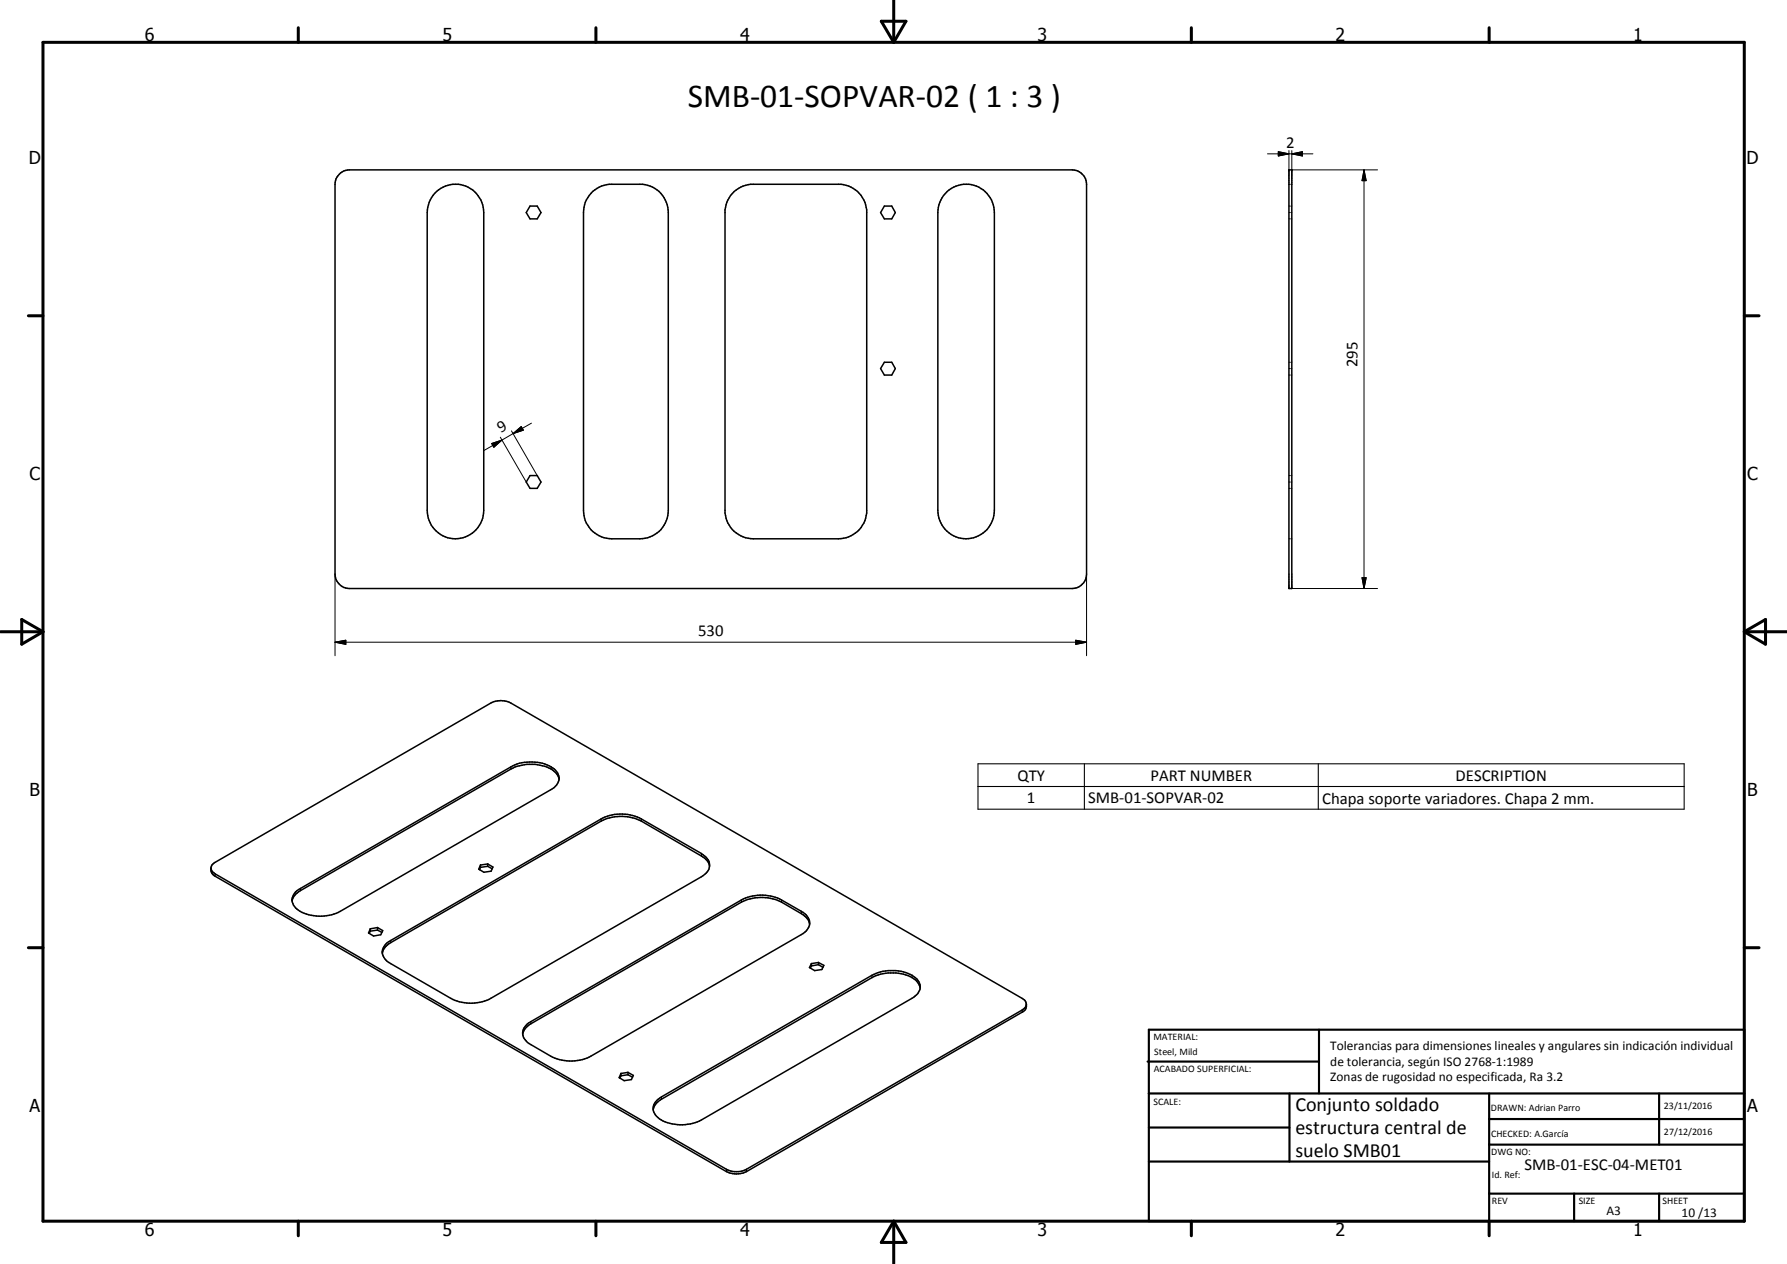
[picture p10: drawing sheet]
<svg xmlns="http://www.w3.org/2000/svg" width="420mm" height="297mm" viewBox="0 0 420 297" stroke-linecap="round" stroke-linejoin="round" font-family="sans-serif">
<g fill="none" stroke="#000" stroke-width=".35">
<path d="M303.1 39.9h.6v98.4h-.6zM79.8 40.9l1-.7 1.3-.3h170a3.4 3.4 0 0 1 3.4 3.4v91.6a3.4 3.4 0 0 1-3.4 3.4h-170a3.5 3.5 0 0 1-3.3-3.4v-91.6l.2-1.3zM102.2 45.5a6.6 6.6 0 0 1 7.3-1.8 6.6 6.6 0 0 1 4.2 6.3v69.9a6.6 6.6 0 0 1-6.6 6.7 6.6 6.6 0 0 1-6.7-6.7v-69.9l.5-2.5zM124.6 48.4h1.7l.9 1.6-.9 1.4h-1.7l-.9-1.4zM139.3 45l1.6-1 1.8-.6 8.4-.1a6.7 6.7 0 0 1 6 6.7v69.9a6.6 6.6 0 0 1-6.7 6.7h-6.6a6.6 6.6 0 0 1-6.6-6.7v-69.9a6.5 6.5 0 0 1 2.1-5zM172.6 45l2.1-1.3 1.8-.4h21.2a6.7 6.7 0 0 1 6.1 6v71.3a6.7 6.7 0 0 1-6.7 6h-20a6.7 6.7 0 0 1-6.6-6v-71.3a6.9 6.9 0 0 1 2.1-4.3zM207.9 48.4h1.8l.8 1.6-.8 1.4h-1.8l-.9-1.4zM222.7 45a6.6 6.6 0 0 1 7.2-1.2 6.6 6.6 0 0 1 3.9 6.2v69.9a6.6 6.6 0 0 1-6.7 6.7 6.6 6.6 0 0 1-6.6-6.7v-69.9a6.8 6.8 0 0 1 2.2-5zM207.9 85.1h1.8l.8 1.5-.8 1.5h-1.8l-.9-1.5zM124.6 111.8h1.7l.9 1.5-.9 1.5h-1.7l-.9-1.5zM131.4 183.1a4.6 4.6 0 0 0-3.9-3.1 10.3 10.3 0 0 0-7.4 .7l-49.5 28.6a3.6 3.6 0 0 0-1.9 2.5M49.6 204l.3-.8 .7-.6 64.8-37.4a5 5 0 0 1 4.7 0l120.2 69.4 .8 .6 .2 .8"/>
<path d="M49.6 204l.3 .7 .7 .7 120.2 69.4a5.1 5.1 0 0 0 4.7 0l64.8-37.4 .8-.7 .2-.7M49.6 204l.3 1.3 .7 .6 120.2 69.4a5.3 5.3 0 0 0 4.7 0l65.1-37.6 .6-.7 .1-1M69.5 209.6l1.1-.8 49.5-28.6a9.8 9.8 0 0 1 10.5 .8 2.8 2.8 0 0 1-1.1 4.6l-49.5 28.6a9.8 9.8 0 0 1-10.5-.8 2.5 2.5 0 0 1 0-3.8zM87.1 218.3v.5M87.1 218.8l-.3 .5M88.8 218l1.2 .7-.5 1-1.7 .3-1.2-.8 .5-.9M88.8 218v.6M88.8 218.6l1 .5M88.8 218l-1.7 .3M88.8 218.6l-1.7 .2M113 203.3v.5M113 203.8l-.2 .6"/>
<path d="M114.7 203l1.2 .8-.4 .9-1.7 .3-1.2-.7 .4-1M114.7 203v.6M114.7 203.6l1 .6M114.7 203l-1.7 .3M114.7 203.6l-1.7 .2M166.8 203.6l-.1-.7a3.6 3.6 0 0 0-1.8-1.7l-14.1-8.2a10.6 10.6 0 0 0-9.5 0l-49.9 28.8-1.2 1.2-.3 1M190.4 217.2a3.2 3.2 0 0 0-2-2.5l-4.6-2.7a10.6 10.6 0 0 0-9.5 0l-49.9 28.8-.9 .9-.6 1.4M90.7 221.9l1.2-.9 49.4-28.6a10.3 10.3 0 0 1 9.5 0l14.1 8.2a3 3 0 0 1 1.9 3.2l-.5 1.1-1.4 1.1-49.5 28.6a10.2 10.2 0 0 1-9.4 0l-14.1-8.2a2.75 2.75 0 0 1-1.2-4.5zM190.8 226.4v.6M190.8 227l-.3 .5M192.4 226.2l1.3 .7-.5 .9-1.7 .3-1.2-.7 .5-1M192.4 226.2v.5"/>
<path d="M192.4 226.7l1.1 .6M192.4 226.2l-1.6 .2M192.4 226.7l-1.6 .3M216.4 232.2a4.1 4.1 0 0 0-2.9-2.9 10.6 10.6 0 0 0-8.5 .4l-49.5 28.6a3.6 3.6 0 0 0-1.9 2.5M124 240.6l50.3-29.1a10.3 10.3 0 0 1 9.5 0l4.6 2.7a2.88 2.88 0 0 1 2 2.7 2.88 2.88 0 0 1-2 2.7l-49.5 28.6a10.3 10.3 0 0 1-9.4 0l-4.7-2.7a2.82 2.82 0 0 1-.8-4.9zM146 252.3v.5M146 252.8l-.3 .6M147.6 252l1.3 .7-.4 1-1.7 .3-1.2-.8 .4-.9M147.6 252v.6M147.6 252.6l1.1 .6M147.6 252l-1.6 .3M147.6 252.6l-1.6 .2"/>
<path d="M154.4 258.6l1.1-.8 49.5-28.6a10 10 0 0 1 9.8 .3 2.7 2.7 0 0 1 1.6 2.4 2.7 2.7 0 0 1-1.6 2.5l-49.9 28.8a10.2 10.2 0 0 1-9.8-.3 2.65 2.65 0 0 1-.7-4.3z"/>
</g>
<g fill="none" stroke="#000" stroke-width=".25">
<path d="M229.9 179.5h166.1v10.7h-166.1zM255 179.5v10.7M310 179.5v10.7M120.1 180.2v.5M129.6 180.2v.5M141.3 192.4v.6M150.8 192.4v.6M229.9 184.8h166.1M50.6 205.4v.5M70.6 208.8v.5M164.9 200.6v.6M174.3 211.5v.5"/>
<path d="M183.8 211.5v.5M188.4 214.2v.5M91.9 221v.5M205 229.2v.5M214.4 229.2v.5M240.3 237.4v.5M124.8 240.1v.5M155.5 257.8v.5M170.8 274.8v.5M175.5 274.8v.5"/>
</g>
<g fill="none" stroke="#000" stroke-width=".24">
<path d="M298 36.2h10.7M300.6 35.6l2.5 .6-2.5 .5zM303.1 35.4v4.5M303.7 36.2l2.5-.6v1.1zM303.7 35.4v4.5h20.2M320.7 39.9l.5 2.6h-1zM320.7 39.9v98.4M303.1 43.3h.2M303.1 50h.2M303.1 48.4h.2M303.1 51.4h.2M303.5 43.3h.2"/>
<path d="M303.5 50h.2M303.5 48.4h.2M303.5 51.4h.2M125 99.4l-4.4 2.5M303.1 86.6h.2M303.1 85.1h.2M303.1 88.1h.2M303.5 86.6h.2M303.5 85.1h.2M303.5 88.1h.2M115.6 104.2l2.4-.8-1.9 1.7zM117.6 102.7l6.1 10.6"/>
<path d="M118 103.4l-4.3 2.5M120.3 101.3l6 10.5M120.6 101.9l1.9-1.7 .6 .9zM120.6 101.9l-2.6 1.5M303.1 113.3h.2M303.1 111.8h.2M303.1 114.8h.2M303.5 113.3h.2M303.5 111.8h.2M303.5 114.8h.2M78.8 134.9v19.2M255.5 134.9v19.2"/>
<path d="M303.1 126.6h.2M303.5 126.6h.2M303.7 138.3h20.2M320.2 135.8h1l-.5 2.5zM78.8 150.9l2.5-.4v.9zM78.8 150.9h176.7M252.9 150.5l2.6 .4-2.6 .5z"/>
</g>
<g fill="none" stroke="#000" stroke-width=".71">
<path d="M10.1 9.9h400v277.1h-400zM70.1 6.5v3.4M140.1 6.5v3.4M207.2 5h5.8l-2.9 4.9zM210.1 0v9.9M280.1 6.5v3.4M350.1 6.5v3.4M6.7 74.2h3.4M410.1 74.2h3.5M.1 148.5h10M5.1 145.6l5 2.9-5 2.9zM410.1 148.5h10"/>
<path d="M410.1 148.5l5-2.9v5.8zM6.7 222.7h3.4M410.1 222.7h3.5M70.1 287v3.4M140.1 287v3.4M210.1 287v10M210.1 287l2.9 5h-5.8zM280.1 287v3.4M350.1 287v3.4"/>
</g>
<g fill="none" stroke="#000" stroke-width=".51">
<path d="M269.8 249.5h40.3M270.1 242h140v45h-140zM270.1 257h140M303.2 257v16M310.1 242v15M350.1 257v30M390.1 257v12M270.1 265h33.1M270.1 273h80M350.1 269h60M350.1 263h60M350.1 280.5h60"/>
<path d="M370.1 280.5v6.5M390.1 280.5v6.5"/>
</g>
<path d="M300.6 35.6l2.5 .6-2.5 .5zM303.7 36.2l2.5-.6v1.1zM320.7 39.9l.5 2.6h-1zM115.6 104.2l2.4-.8-1.9 1.7zM120.6 101.9l1.9-1.7 .6 .9zM320.2 135.8h1l-.5 2.5zM78.8 150.9l2.5-.4v.9zM252.9 150.5l2.6 .4-2.6 .5z" fill="#000"/>
<text font-size="7.9" x="161.7" y="25.2">SMB-01-SOPVAR-02 ( 1 : 3 )</text>
<g font-size="4.7">
<text x="304.6" y="261.2">Conjunto soldado</text>
<text x="304.6" y="266.6">estructura central de</text>
<text x="304.6" y="272">suelo SMB01</text>
</g>
<g font-size="4.2">
<text x="34" y="9.6">6</text>
<text x="104" y="9.6">5</text>
<text x="174" y="9.6">4</text>
<text x="244" y="9.6">3</text>
<text x="314" y="9.6">2</text>
<text x="384" y="9.6">1</text>
<text x="6.8" y="38.7">D</text>
<text x="410.6" y="38.7">D</text>
<text x="7" y="112.9">C</text>
<text x="410.8" y="112.9">C</text>
<text x="7" y="187.1">B</text>
<text x="410.8" y="187.1">B</text>
<text x="7" y="261.4">A</text>
<text x="410.8" y="261.4">A</text>
<text x="34" y="290.4">6</text>
<text x="104" y="290.4">5</text>
<text x="174" y="290.4">4</text>
<text x="244" y="290.4">3</text>
<text x="314" y="290.4">2</text>
<text x="384" y="290.4">1</text>
</g>
<g font-size="3.9">
<text x="302.4" y="34.7">2</text>
<text x="319.1" y="86.3" transform="rotate(-90 319.1 86.3)">295</text>
<text x="117.7" y="101.9" transform="rotate(-30 117.7 101.9)">9</text>
<text x="164.2" y="149.4">530</text>
<text x="239.2" y="183.4">QTY</text>
<text x="270.5" y="183.4">PART NUMBER</text>
<text x="342.2" y="183.4">DESCRIPTION</text>
<text x="241.5" y="188.8">1</text>
<text x="255.9" y="188.8">SMB-01-SOPVAR-02</text>
<text x="310.8" y="188.8">Chapa soporte variadores. Chapa 2 mm.</text>
<text x="358.5" y="275">SMB-01-ESC-04-MET01</text>
</g>
<g font-size="3.1">
<text x="312.7" y="246.8">Tolerancias para dimensiones lineales y angulares sin indicación individual</text>
<text x="312.7" y="250.4">de tolerancia, según ISO 2768-1:1989</text>
<text x="312.7" y="254">Zonas de rugosidad no especificada, Ra 3.2</text>
<text x="377.7" y="285.6">A3</text>
<text x="395.4" y="285.9">10 /13</text>
</g>
<g font-size="2.4">
<text x="271.2" y="244.4">MATERIAL:</text>
<text x="271.3" y="252">ACABADO SUPERFICIAL:</text>
<text x="271.4" y="247.9">Steel, Mild</text>
<text x="271.2" y="259.7">SCALE:</text>
<text x="350.6" y="261">DRAWN: Adrian Parro</text>
<text x="391.2" y="260.6">23/11/2016</text>
<text x="350.6" y="267.1">CHECKED: A.García</text>
<text x="391.2" y="266.7">27/12/2016</text>
<text x="350.6" y="271.4">DWG NO:</text>
<text x="350.8" y="276.9">Id. Ref:</text>
<text x="350.8" y="282.8">REV</text>
<text x="371.2" y="282.9">SIZE</text>
<text x="390.9" y="282.9">SHEET</text>
</g>
</svg>
